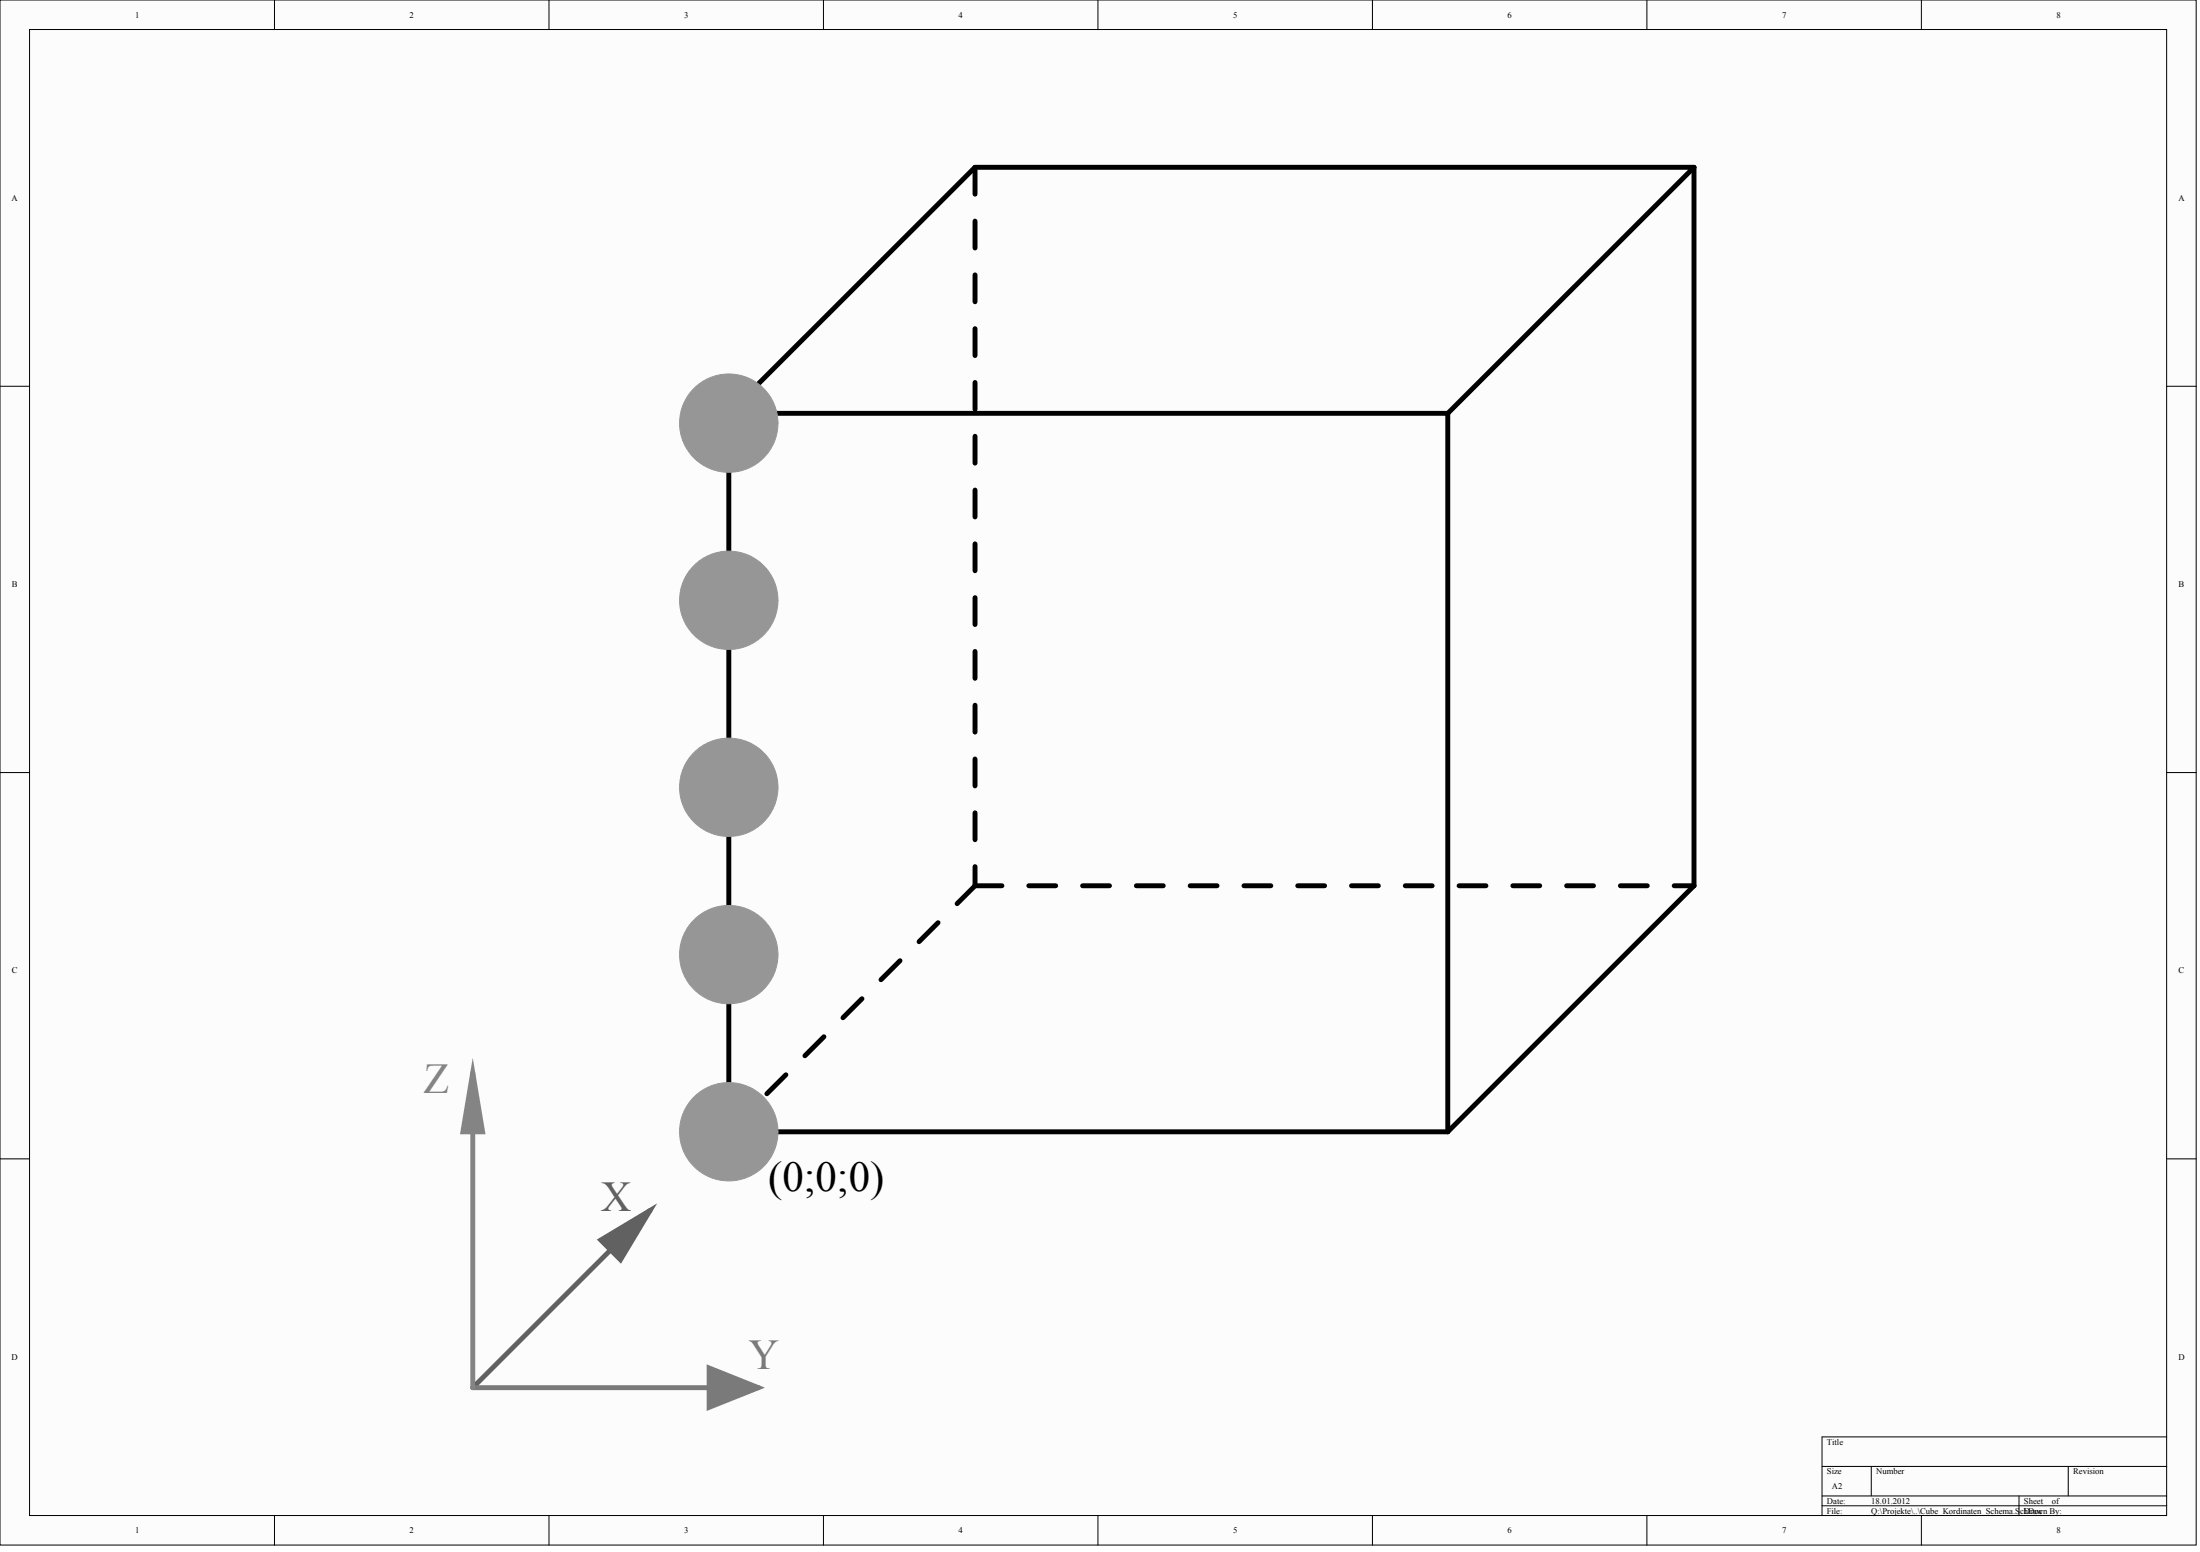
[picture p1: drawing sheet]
<svg xmlns="http://www.w3.org/2000/svg" width="472mm" height="333mm" viewBox="0 0 472 333" stroke-linecap="round" stroke-linejoin="round" font-family="sans-serif">
<g fill="#fcfcfc" stroke="#000" stroke-width=".21">
<path d="M0 0h470.8v331.2h-470.8z"/>
<path d="M6.3 6.3h458.2v318.6h-458.2z"/>
</g>
<g fill="none" stroke="#000" stroke-width=".21">
<path d="M58.8 0v6.3M117.7 0v6.3M176.5 0v6.3M235.4 0v6.3M294.2 0v6.3M353.1 0v6.3M411.9 0v6.3M0 82.8h6.3M464.5 82.8h6.4M0 165.6h6.3M464.5 165.6h6.4M0 248.4h6.3"/>
<path d="M464.5 248.4h6.4M390.6 314.3h73.9M401.2 314.3v6.4M443.4 314.3v6.4M464.5 308h-73.9v16.9M58.8 324.9v6.3M117.7 324.9v6.3M176.5 324.9v6.3M235.4 324.9v6.3M294.2 324.9v6.3M353.1 324.9v6.3M390.6 320.7h73.9"/>
<path d="M390.6 322.8h73.9M411.9 324.9v6.3M432.9 320.7v4.2"/>
</g>
<path d="M363.2 35.9v154l-52.8 52.7M363.2 35.9l-52.8 52.7M363.2 35.9h-154.2l-52.7 52.7M156.3 88.6v154h154.1M156.3 88.6h154.1M310.4 88.6v154" fill="none" stroke="#000" stroke-width="1.1"/>
<path d="M209 35.9v154M209 189.9h154.2M156.3 242.6l52.7-52.7" fill="none" stroke="#000" stroke-width="1.1" stroke-dasharray="5.8 5.8"/>
<path d="M139.4 259.5l-38 37.9" fill="none" stroke="#5f5f5f" stroke-width="1.1"/>
<path d="M101.4 297.4h61.2" fill="none" stroke="#7a7a7a" stroke-width="1.1"/>
<path d="M101.4 229.9v67.5" fill="none" stroke="#848484" stroke-width="1.1"/>
<path d="M101.4 229.9l2.1 12.7h-4.3z" fill="#848484" stroke="#848484" stroke-width="1.1"/>
<path d="M128.8 265.8l10.6-6.3-6.4 10.5z" fill="#5f5f5f" stroke="#5f5f5f" stroke-width="1.1"/>
<path d="M152 293.2l10.6 4.2-10.6 4.3z" fill="#7a7a7a" stroke="#7a7a7a" stroke-width="1.1"/>
<g fill="#969696" stroke="#969696" stroke-width=".21">
<circle cx="156.2" cy="242.6" r="10.5"/>
<circle cx="156.2" cy="90.7" r="10.5"/>
<circle cx="156.2" cy="128.7" r="10.5"/>
<circle cx="156.2" cy="168.8" r="10.5"/>
<circle cx="156.2" cy="204.6" r="10.5"/>
</g>
<text font-size="9.1" fill="#848484" x="90.8" y="234.3">Z</text>
<text font-size="9.1" x="164.7" y="255.4">(0;0;0)</text>
<text font-size="9.1" fill="#5f5f5f" x="128.8" y="259.6">X</text>
<text font-size="9.1" fill="#7a7a7a" x="160.5" y="293.4">Y</text>
<g font-size="1.9">
<text x="29" y="3.8">1</text>
<text x="87.8" y="3.8">2</text>
<text x="146.7" y="3.8">3</text>
<text x="205.5" y="3.8">4</text>
<text x="264.4" y="3.8">5</text>
<text x="323.2" y="3.8">6</text>
<text x="382.1" y="3.8">7</text>
<text x="440.9" y="3.8">8</text>
<text x="2.5" y="43">A</text>
<text x="467" y="43">A</text>
<text x="2.6" y="125.8">B</text>
<text x="467.1" y="125.8">B</text>
<text x="2.6" y="208.6">C</text>
<text x="467.1" y="208.6">C</text>
<text x="2.5" y="291.4">D</text>
<text x="467" y="291.4">D</text>
<text x="391.7" y="309.7">Title</text>
<text x="391.7" y="316">Size</text>
<text x="402.2" y="316">Number</text>
<text x="444.5" y="316">Revision</text>
<text x="391.7" y="322.3">Date:</text>
<text x="392.7" y="319.1">A2</text>
<text x="401.2" y="322.3">18.01.2012</text>
<text x="433.9" y="322.3">Sheet</text>
<text x="439.9" y="322.3">of</text>
<text x="29" y="328.6">1</text>
<text x="87.8" y="328.6">2</text>
<text x="146.7" y="328.6">3</text>
<text x="205.5" y="328.6">4</text>
<text x="264.4" y="328.6">5</text>
<text x="323.2" y="328.6">6</text>
<text x="382.1" y="328.6">7</text>
<text x="391.7" y="324.4">File:</text>
<text x="401.2" y="324.4">Q:\Projekte\..\Cube_Kordinaten_Schema.SchDoc</text>
<text x="433.9" y="324.4">Drawn By:</text>
<text x="440.9" y="328.6">8</text>
</g>
</svg>
